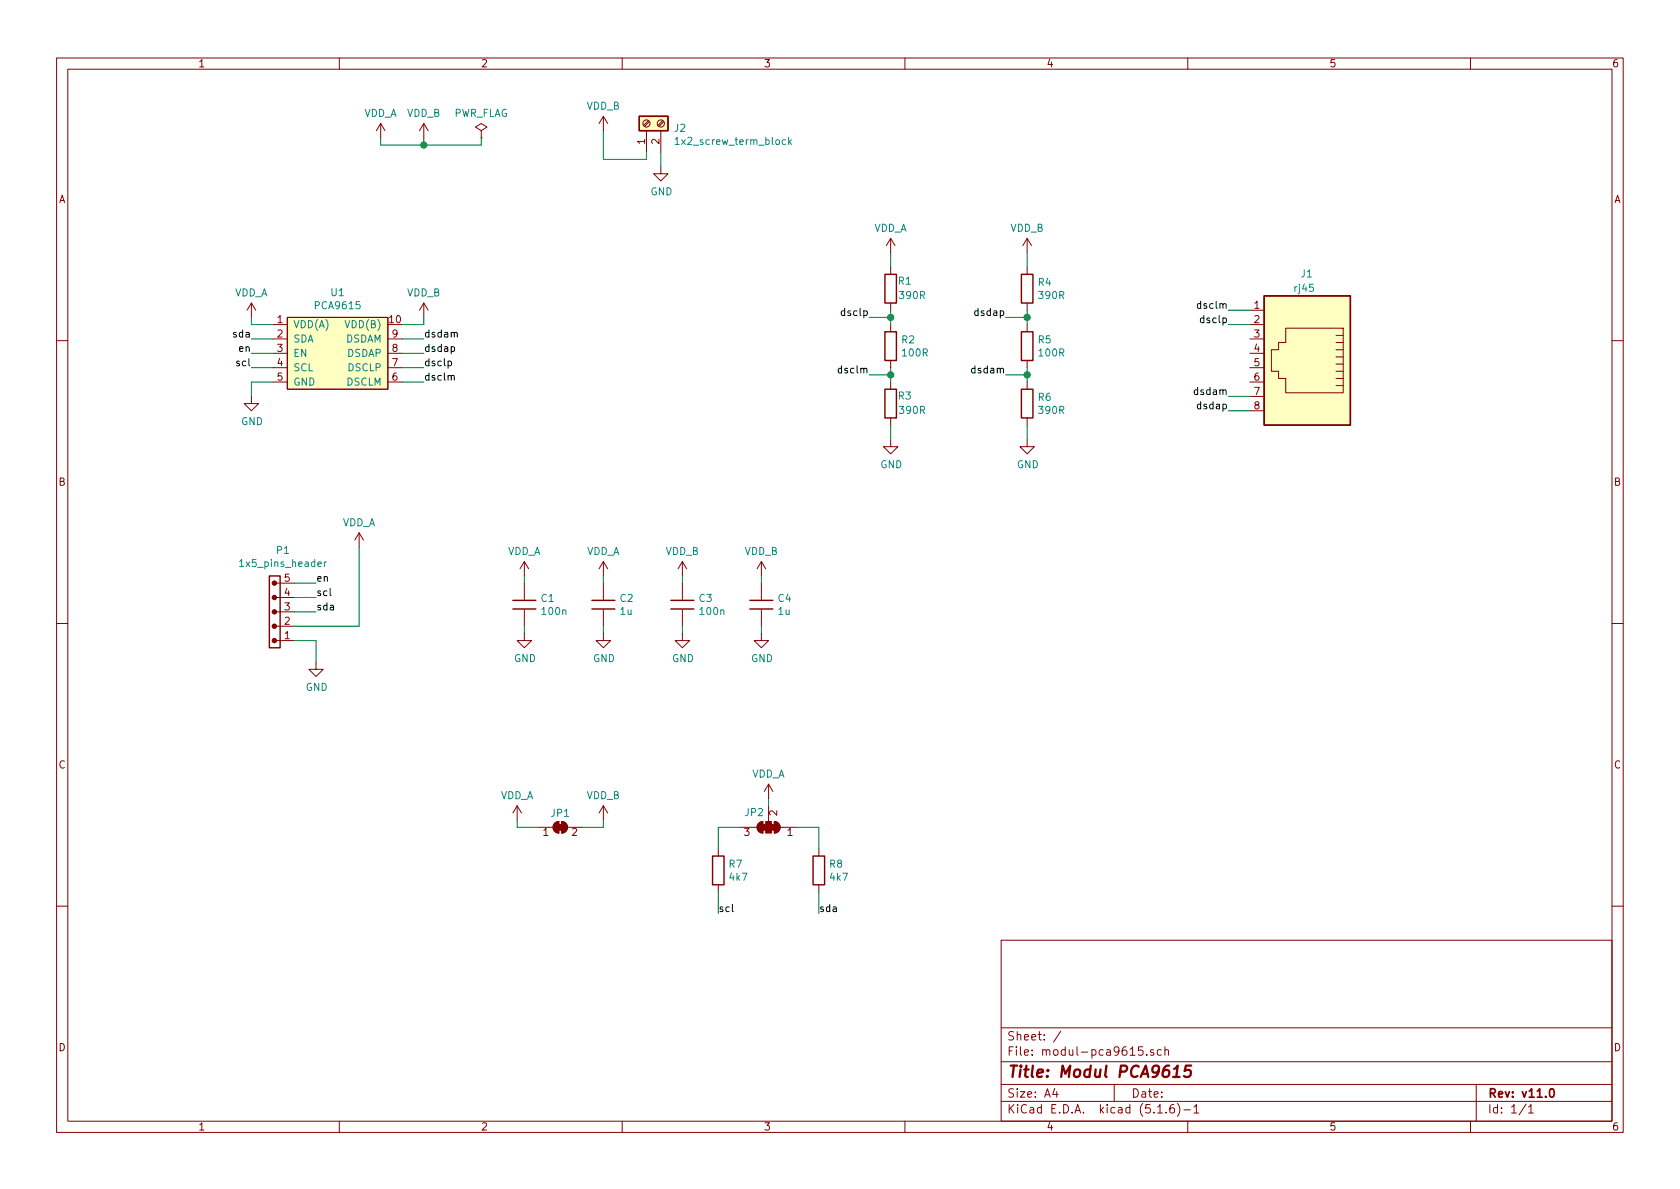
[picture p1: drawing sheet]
EESchema Schematic File Version 4
EELAYER 30 0
EELAYER END
$Descr A4 11693 8268
encoding utf-8
Sheet 1 1
Title "Modul PCA9615"
Date ""
Rev "v11.0"
Comp ""
Comment1 ""
Comment2 ""
Comment3 ""
Comment4 ""
$EndDescr
$Comp
L modul-pca9615-rescue:PCA9615_RL-interface_i2c_rl-pca9615-i2-sbernice-rescue-pca9615-i2c-sbernice-rescue U1
U 1 1
P 2350 2450
F 0 "U1" H 2350 2875 50  0000 C CNN
F 1 "PCA9615" H 2350 2784 50  0000 C CNN
F 2 "" H 2150 2850 50  0001 C CNN
F 3 "https://www.nxp.com/docs/en/data-sheet/PCA9615.pdf" H 2150 2850 50  0001 C CNN
F 4 "NXP Semiconductors" H 2350 2450 50  0001 C CNN "Manufacture"
	1    2350 2450
	1    0    0    -1  
$EndComp
$Comp
L modul-pca9615-rescue:rj45_rl-connectors_rl-pca9615-i2-sbernice-rescue-pca9615-i2c-sbernice-rescue J1
U 1 1
P 9100 2450
F 0 "J1" H 9150 1900 50  0000 R CNN
F 1 "rj45" H 9200 2000 50  0000 R CNN
F 2 "" H 9100 2450 50  0001 C CNN
F 3 "" H 9100 2450 50  0001 C CNN
	1    9100 2450
	-1   0    0    1   
$EndComp
$Comp
L power:GND #PWR0101
U 1 1
P 6200 3050
F 0 "#PWR0101" H 6200 2800 50  0001 C CNN
F 1 "GND" H 6205 2877 50  0000 C CNN
F 2 "" H 6200 3050 50  0001 C CNN
F 3 "" H 6200 3050 50  0001 C CNN
	1    6200 3050
	1    0    0    -1  
$EndComp
Wire Wire Line
	6200 3050 6200 2950
Wire Wire Line
	6200 2650 6200 2600
Wire Wire Line
	6200 2250 6200 2200
$Comp
L power_rl:VDD_A #PWR0102
U 1 1
P 6200 1750
F 0 "#PWR0102" H 6200 1650 50  0001 C CNN
F 1 "VDD_A" H 6200 1923 50  0000 C CNN
F 2 "" H 6200 1750 50  0001 C CNN
F 3 "" H 6200 1750 50  0001 C CNN
	1    6200 1750
	1    0    0    -1  
$EndComp
Wire Wire Line
	6200 1850 6200 1750
$Comp
L power:GND #PWR0103
U 1 1
P 7150 3050
F 0 "#PWR0103" H 7150 2800 50  0001 C CNN
F 1 "GND" H 7155 2877 50  0000 C CNN
F 2 "" H 7150 3050 50  0001 C CNN
F 3 "" H 7150 3050 50  0001 C CNN
	1    7150 3050
	1    0    0    -1  
$EndComp
Wire Wire Line
	7150 3050 7150 2950
Wire Wire Line
	7150 2650 7150 2600
Wire Wire Line
	7150 2250 7150 2200
Wire Wire Line
	7150 1850 7150 1750
$Comp
L power_rl:VDD_B #PWR0104
U 1 1
P 7150 1750
F 0 "#PWR0104" H 7150 1700 50  0001 C CNN
F 1 "VDD_B" H 7150 1923 50  0000 C CNN
F 2 "" H 7150 1750 50  0001 C CNN
F 3 "" H 7150 1750 50  0001 C CNN
	1    7150 1750
	1    0    0    -1  
$EndComp
$Comp
L power_rl:VDD_B #PWR0105
U 1 1
P 2950 2200
F 0 "#PWR0105" H 2950 2150 50  0001 C CNN
F 1 "VDD_B" H 2950 2373 50  0000 C CNN
F 2 "" H 2950 2200 50  0001 C CNN
F 3 "" H 2950 2200 50  0001 C CNN
	1    2950 2200
	1    0    0    -1  
$EndComp
Wire Wire Line
	2800 2250 2950 2250
Wire Wire Line
	2950 2250 2950 2200
$Comp
L power_rl:VDD_A #PWR0106
U 1 1
P 1750 2200
F 0 "#PWR0106" H 1750 2100 50  0001 C CNN
F 1 "VDD_A" H 1750 2373 50  0000 C CNN
F 2 "" H 1750 2200 50  0001 C CNN
F 3 "" H 1750 2200 50  0001 C CNN
	1    1750 2200
	1    0    0    -1  
$EndComp
Wire Wire Line
	1900 2250 1750 2250
Wire Wire Line
	1750 2250 1750 2200
Wire Wire Line
	2800 2350 2950 2350
Wire Wire Line
	2800 2450 2950 2450
Wire Wire Line
	2800 2550 2950 2550
Wire Wire Line
	2800 2650 2950 2650
Text Label 2950 2350 0    50   ~ 0
dsdam
Text Label 2950 2450 0    50   ~ 0
dsdap
Text Label 2950 2550 0    50   ~ 0
dsclp
Text Label 2950 2650 0    50   ~ 0
dsclm
Wire Wire Line
	1900 2350 1750 2350
Wire Wire Line
	1900 2450 1750 2450
Wire Wire Line
	1900 2550 1750 2550
Wire Wire Line
	1900 2650 1750 2650
Text Label 1750 2350 2    50   ~ 0
sda
Text Label 1750 2450 2    50   ~ 0
en
Text Label 1750 2550 2    50   ~ 0
scl
$Comp
L power:GND #PWR0107
U 1 1
P 1750 2750
F 0 "#PWR0107" H 1750 2500 50  0001 C CNN
F 1 "GND" H 1755 2577 50  0000 C CNN
F 2 "" H 1750 2750 50  0001 C CNN
F 3 "" H 1750 2750 50  0001 C CNN
	1    1750 2750
	1    0    0    -1  
$EndComp
Wire Wire Line
	1750 2750 1750 2650
Wire Wire Line
	6200 2200 6050 2200
Connection ~ 6200 2200
Wire Wire Line
	6200 2200 6200 2150
Wire Wire Line
	6200 2600 6050 2600
Connection ~ 6200 2600
Wire Wire Line
	6200 2600 6200 2550
Wire Wire Line
	7150 2600 7000 2600
Connection ~ 7150 2600
Wire Wire Line
	7150 2600 7150 2550
Wire Wire Line
	7150 2200 7000 2200
Connection ~ 7150 2200
Wire Wire Line
	7150 2200 7150 2150
Text Label 6050 2200 2    50   ~ 0
dsclp
Text Label 6050 2600 2    50   ~ 0
dsclm
Text Label 7000 2200 2    50   ~ 0
dsdap
Text Label 7000 2600 2    50   ~ 0
dsdam
$Comp
L modul-pca9615-rescue:capacitor_rl-passive_components_rl-pca9615-i2-sbernice-rescue-pca9615-i2c-sbernice-rescue C1
U 1 1
P 3650 4200
F 0 "C1" V 3604 4310 50  0000 L CNN
F 1 "100n" V 3695 4310 50  0000 L CNN
F 2 "" H 3650 4200 50  0001 C CNN
F 3 "" H 3650 4200 50  0001 C CNN
	1    3650 4200
	0    1    1    0   
$EndComp
$Comp
L modul-pca9615-rescue:capacitor_rl-passive_components_rl-pca9615-i2-sbernice-rescue-pca9615-i2c-sbernice-rescue C2
U 1 1
P 4200 4200
F 0 "C2" V 4154 4310 50  0000 L CNN
F 1 "1u" V 4245 4310 50  0000 L CNN
F 2 "" H 4200 4200 50  0001 C CNN
F 3 "" H 4200 4200 50  0001 C CNN
	1    4200 4200
	0    1    1    0   
$EndComp
$Comp
L modul-pca9615-rescue:capacitor_rl-passive_components_rl-pca9615-i2-sbernice-rescue-pca9615-i2c-sbernice-rescue C3
U 1 1
P 4750 4200
F 0 "C3" V 4704 4310 50  0000 L CNN
F 1 "100n" V 4795 4310 50  0000 L CNN
F 2 "" H 4750 4200 50  0001 C CNN
F 3 "" H 4750 4200 50  0001 C CNN
	1    4750 4200
	0    1    1    0   
$EndComp
$Comp
L modul-pca9615-rescue:capacitor_rl-passive_components_rl-pca9615-i2-sbernice-rescue-pca9615-i2c-sbernice-rescue C4
U 1 1
P 5300 4200
F 0 "C4" V 5254 4310 50  0000 L CNN
F 1 "1u" V 5345 4310 50  0000 L CNN
F 2 "" H 5300 4200 50  0001 C CNN
F 3 "" H 5300 4200 50  0001 C CNN
	1    5300 4200
	0    1    1    0   
$EndComp
$Comp
L power:GND #PWR0108
U 1 1
P 3650 4400
F 0 "#PWR0108" H 3650 4150 50  0001 C CNN
F 1 "GND" H 3655 4227 50  0000 C CNN
F 2 "" H 3650 4400 50  0001 C CNN
F 3 "" H 3650 4400 50  0001 C CNN
	1    3650 4400
	1    0    0    -1  
$EndComp
Wire Wire Line
	3650 4400 3650 4350
$Comp
L power:GND #PWR0109
U 1 1
P 4200 4400
F 0 "#PWR0109" H 4200 4150 50  0001 C CNN
F 1 "GND" H 4205 4227 50  0000 C CNN
F 2 "" H 4200 4400 50  0001 C CNN
F 3 "" H 4200 4400 50  0001 C CNN
	1    4200 4400
	1    0    0    -1  
$EndComp
$Comp
L power:GND #PWR0110
U 1 1
P 4750 4400
F 0 "#PWR0110" H 4750 4150 50  0001 C CNN
F 1 "GND" H 4755 4227 50  0000 C CNN
F 2 "" H 4750 4400 50  0001 C CNN
F 3 "" H 4750 4400 50  0001 C CNN
	1    4750 4400
	1    0    0    -1  
$EndComp
$Comp
L power:GND #PWR0111
U 1 1
P 5300 4400
F 0 "#PWR0111" H 5300 4150 50  0001 C CNN
F 1 "GND" H 5305 4227 50  0000 C CNN
F 2 "" H 5300 4400 50  0001 C CNN
F 3 "" H 5300 4400 50  0001 C CNN
	1    5300 4400
	1    0    0    -1  
$EndComp
Wire Wire Line
	4200 4400 4200 4350
Wire Wire Line
	4750 4350 4750 4400
Wire Wire Line
	5300 4350 5300 4400
$Comp
L power_rl:VDD_A #PWR0112
U 1 1
P 3650 4000
F 0 "#PWR0112" H 3650 3900 50  0001 C CNN
F 1 "VDD_A" H 3650 4173 50  0000 C CNN
F 2 "" H 3650 4000 50  0001 C CNN
F 3 "" H 3650 4000 50  0001 C CNN
	1    3650 4000
	1    0    0    -1  
$EndComp
$Comp
L power_rl:VDD_A #PWR0113
U 1 1
P 4200 4000
F 0 "#PWR0113" H 4200 3900 50  0001 C CNN
F 1 "VDD_A" H 4200 4173 50  0000 C CNN
F 2 "" H 4200 4000 50  0001 C CNN
F 3 "" H 4200 4000 50  0001 C CNN
	1    4200 4000
	1    0    0    -1  
$EndComp
$Comp
L power_rl:VDD_B #PWR0114
U 1 1
P 4750 4000
F 0 "#PWR0114" H 4750 3950 50  0001 C CNN
F 1 "VDD_B" H 4750 4173 50  0000 C CNN
F 2 "" H 4750 4000 50  0001 C CNN
F 3 "" H 4750 4000 50  0001 C CNN
	1    4750 4000
	1    0    0    -1  
$EndComp
$Comp
L power_rl:VDD_B #PWR0115
U 1 1
P 5300 4000
F 0 "#PWR0115" H 5300 3950 50  0001 C CNN
F 1 "VDD_B" H 5300 4173 50  0000 C CNN
F 2 "" H 5300 4000 50  0001 C CNN
F 3 "" H 5300 4000 50  0001 C CNN
	1    5300 4000
	1    0    0    -1  
$EndComp
Wire Wire Line
	3650 4050 3650 4000
Wire Wire Line
	4200 4000 4200 4050
Wire Wire Line
	4750 4000 4750 4050
Wire Wire Line
	5300 4000 5300 4050
Text Label 8550 2150 2    50   ~ 0
dsclm
Wire Wire Line
	8700 2150 8550 2150
Wire Wire Line
	8700 2250 8550 2250
Wire Wire Line
	8700 2850 8550 2850
Wire Wire Line
	8700 2750 8550 2750
Text Label 8550 2250 2    50   ~ 0
dsclp
Text Label 8550 2750 2    50   ~ 0
dsdam
Text Label 8550 2850 2    50   ~ 0
dsdap
$Comp
L power:GND #PWR0116
U 1 1
P 2200 4600
F 0 "#PWR0116" H 2200 4350 50  0001 C CNN
F 1 "GND" H 2205 4427 50  0000 C CNN
F 2 "" H 2200 4600 50  0001 C CNN
F 3 "" H 2200 4600 50  0001 C CNN
	1    2200 4600
	1    0    0    -1  
$EndComp
Wire Wire Line
	2200 4450 2200 4600
Wire Wire Line
	2050 4250 2200 4250
Wire Wire Line
	2050 4150 2200 4150
Wire Wire Line
	2050 4050 2200 4050
Text Label 2200 4250 0    50   ~ 0
sda
Text Label 2200 4150 0    50   ~ 0
scl
Text Label 2200 4050 0    50   ~ 0
en
$Comp
L power_rl:VDD_A #PWR0118
U 1 1
P 2650 950
F 0 "#PWR0118" H 2650 850 50  0001 C CNN
F 1 "VDD_A" H 2650 1123 50  0000 C CNN
F 2 "" H 2650 950 50  0001 C CNN
F 3 "" H 2650 950 50  0001 C CNN
	1    2650 950 
	1    0    0    -1  
$EndComp
$Comp
L power_rl:VDD_B #PWR0119
U 1 1
P 2950 950
F 0 "#PWR0119" H 2950 900 50  0001 C CNN
F 1 "VDD_B" H 2950 1123 50  0000 C CNN
F 2 "" H 2950 950 50  0001 C CNN
F 3 "" H 2950 950 50  0001 C CNN
	1    2950 950 
	1    0    0    -1  
$EndComp
Wire Wire Line
	2650 950  2650 1000
Wire Wire Line
	2950 1000 2950 950 
$Comp
L power:PWR_FLAG #FLG0101
U 1 1
P 3350 950
F 0 "#FLG0101" H 3350 1025 50  0001 C CNN
F 1 "PWR_FLAG" H 3350 1123 50  0000 C CNN
F 2 "" H 3350 950 50  0001 C CNN
F 3 "~" H 3350 950 50  0001 C CNN
	1    3350 950 
	1    0    0    -1  
$EndComp
Wire Wire Line
	2950 1000 3350 1000
Wire Wire Line
	3350 1000 3350 950 
Connection ~ 2950 1000
Wire Wire Line
	2650 1000 2950 1000
$Comp
L modul-pca9615-rescue:1x2_screw_term_block-connectors_rl-pca9615-i2-sbernice-rescue-pca9615-i2c-sbernice-rescue J2
U 1 1
P 4550 850
F 0 "J2" V 4514 712 50  0000 R CNN
F 1 "1x2_screw_term_block" V 4423 712 50  0000 R CNN
F 2 "" H 4550 850 50  0001 C CNN
F 3 "" H 4550 850 50  0001 C CNN
	1    4550 850 
	0    -1   -1   0   
$EndComp
$Comp
L power:GND #PWR0117
U 1 1
P 4600 1150
F 0 "#PWR0117" H 4600 900 50  0001 C CNN
F 1 "GND" H 4605 977 50  0000 C CNN
F 2 "" H 4600 1150 50  0001 C CNN
F 3 "" H 4600 1150 50  0001 C CNN
	1    4600 1150
	1    0    0    -1  
$EndComp
Wire Wire Line
	4600 1150 4600 1050
$Comp
L power_rl:VDD_B #PWR0120
U 1 1
P 4200 900
F 0 "#PWR0120" H 4200 850 50  0001 C CNN
F 1 "VDD_B" H 4200 1073 50  0000 C CNN
F 2 "" H 4200 900 50  0001 C CNN
F 3 "" H 4200 900 50  0001 C CNN
	1    4200 900 
	1    0    0    -1  
$EndComp
Wire Wire Line
	4500 1050 4500 1100
Wire Wire Line
	4500 1100 4200 1100
Wire Wire Line
	4200 1100 4200 900 
$Comp
L modul-pca9615-rescue:1x5_pins_header_rl-connectors_rl-pca9615-i2-sbernice-rescue-pca9615-i2c-sbernice-rescue P1
U 1 1
P 1900 4250
F 0 "P1" V 2325 4181 50  0000 C CNN
F 1 "1x5_pins_header" V 2234 4181 50  0000 C CNN
F 2 "" H 1900 4250 50  0001 C CNN
F 3 "" H 1900 4250 50  0001 C CNN
	1    1900 4250
	0    -1   -1   0   
$EndComp
Wire Wire Line
	2050 4450 2200 4450
$Comp
L power_rl:VDD_A #PWR0121
U 1 1
P 2500 3800
F 0 "#PWR0121" H 2500 3700 50  0001 C CNN
F 1 "VDD_A" H 2500 3973 50  0000 C CNN
F 2 "" H 2500 3800 50  0001 C CNN
F 3 "" H 2500 3800 50  0001 C CNN
	1    2500 3800
	1    0    0    -1  
$EndComp
Wire Wire Line
	2050 4350 2500 4350
Wire Wire Line
	2500 4350 2500 3800
$Comp
L Jumper:SolderJumper_2_Bridged JP1
U 1 1
P 3900 5750
F 0 "JP1" H 3900 5850 50  0000 C CNN
F 1 "SolderJumper_2_Bridged" V 3900 5200 50  0001 C CNN
F 2 "" H 3900 5750 50  0001 C CNN
F 3 "~" H 3900 5750 50  0001 C CNN
	1    3900 5750
	1    0    0    -1  
$EndComp
$Comp
L power_rl:VDD_A #PWR0122
U 1 1
P 3600 5700
F 0 "#PWR0122" H 3600 5600 50  0001 C CNN
F 1 "VDD_A" H 3600 5873 50  0000 C CNN
F 2 "" H 3600 5700 50  0001 C CNN
F 3 "" H 3600 5700 50  0001 C CNN
	1    3600 5700
	1    0    0    -1  
$EndComp
Wire Wire Line
	3600 5700 3600 5750
Wire Wire Line
	3600 5750 3750 5750
$Comp
L power_rl:VDD_B #PWR0123
U 1 1
P 4200 5700
F 0 "#PWR0123" H 4200 5650 50  0001 C CNN
F 1 "VDD_B" H 4200 5873 50  0000 C CNN
F 2 "" H 4200 5700 50  0001 C CNN
F 3 "" H 4200 5700 50  0001 C CNN
	1    4200 5700
	1    0    0    -1  
$EndComp
Wire Wire Line
	4050 5750 4200 5750
Wire Wire Line
	4200 5750 4200 5700
$Comp
L Jumper:SolderJumper_3_Bridged123 JP2
U 1 1
P 5350 5750
F 0 "JP2" H 5450 5650 50  0000 C CNN
F 1 "SolderJumper_3_Bridged123" V 5350 6350 50  0001 C CNN
F 2 "" H 5350 5750 50  0001 C CNN
F 3 "~" H 5350 5750 50  0001 C CNN
	1    5350 5750
	-1   0    0    1   
$EndComp
$Comp
L passive_component_rl:resistor_eu R7
U 1 1
P 5000 6050
F 0 "R7" V 4954 6118 50  0000 L CNN
F 1 "4k7" V 5045 6118 50  0000 L CNN
F 2 "" H 5000 6050 50  0001 C CNN
F 3 "" H 5000 6050 50  0001 C CNN
	1    5000 6050
	0    1    1    0   
$EndComp
$Comp
L passive_component_rl:resistor_eu R8
U 1 1
P 5700 6050
F 0 "R8" V 5654 6118 50  0000 L CNN
F 1 "4k7" V 5745 6118 50  0000 L CNN
F 2 "" H 5700 6050 50  0001 C CNN
F 3 "" H 5700 6050 50  0001 C CNN
	1    5700 6050
	0    1    1    0   
$EndComp
Wire Wire Line
	5000 5900 5000 5750
Wire Wire Line
	5000 5750 5150 5750
Wire Wire Line
	5550 5750 5700 5750
Wire Wire Line
	5700 5750 5700 5900
Wire Wire Line
	5000 6200 5000 6350
Wire Wire Line
	5700 6200 5700 6350
Text Label 5000 6350 0    50   ~ 0
scl
Text Label 5700 6350 0    50   ~ 0
sda
$Comp
L power_rl:VDD_A #PWR0124
U 1 1
P 5350 5550
F 0 "#PWR0124" H 5350 5450 50  0001 C CNN
F 1 "VDD_A" H 5350 5723 50  0000 C CNN
F 2 "" H 5350 5550 50  0001 C CNN
F 3 "" H 5350 5550 50  0001 C CNN
	1    5350 5550
	1    0    0    -1  
$EndComp
Wire Wire Line
	5350 5600 5350 5550
$Comp
L passive_component_rl:resistor_eu R1
U 1 1
P 6200 2000
F 0 "R1" V 6250 1850 50  0000 L CNN
F 1 "390R" V 6150 1750 50  0000 L CNN
F 2 "" V 6130 2000 50  0001 C CNN
F 3 "~" H 6200 2000 50  0001 C CNN
	1    6200 2000
	0    -1   -1   0   
$EndComp
$Comp
L Device:R R2
U 1 1
P 6200 2400
F 0 "R2" H 6270 2446 50  0000 L CNN
F 1 "100R" H 6270 2355 50  0000 L CNN
F 2 "" V 6130 2400 50  0001 C CNN
F 3 "~" H 6200 2400 50  0001 C CNN
	1    6200 2400
	1    0    0    -1  
$EndComp
$Comp
L passive_component_rl:resistor_eu R3
U 1 1
P 6200 2800
F 0 "R3" V 6250 2650 50  0000 L CNN
F 1 "390R" V 6150 2550 50  0000 L CNN
F 2 "" V 6130 2800 50  0001 C CNN
F 3 "~" H 6200 2800 50  0001 C CNN
	1    6200 2800
	0    -1   -1   0   
$EndComp
$Comp
L Device:R R4
U 1 1
P 7150 2000
F 0 "R4" H 7220 2046 50  0000 L CNN
F 1 "390R" H 7220 1955 50  0000 L CNN
F 2 "" V 7080 2000 50  0001 C CNN
F 3 "~" H 7150 2000 50  0001 C CNN
	1    7150 2000
	1    0    0    -1  
$EndComp
$Comp
L Device:R R5
U 1 1
P 7150 2400
F 0 "R5" H 7220 2446 50  0000 L CNN
F 1 "100R" H 7220 2355 50  0000 L CNN
F 2 "" V 7080 2400 50  0001 C CNN
F 3 "~" H 7150 2400 50  0001 C CNN
	1    7150 2400
	1    0    0    -1  
$EndComp
$Comp
L Device:R R6
U 1 1
P 7150 2800
F 0 "R6" H 7220 2846 50  0000 L CNN
F 1 "390R" H 7220 2755 50  0000 L CNN
F 2 "" V 7080 2800 50  0001 C CNN
F 3 "~" H 7150 2800 50  0001 C CNN
	1    7150 2800
	1    0    0    -1  
$EndComp
$EndSCHEMATC
